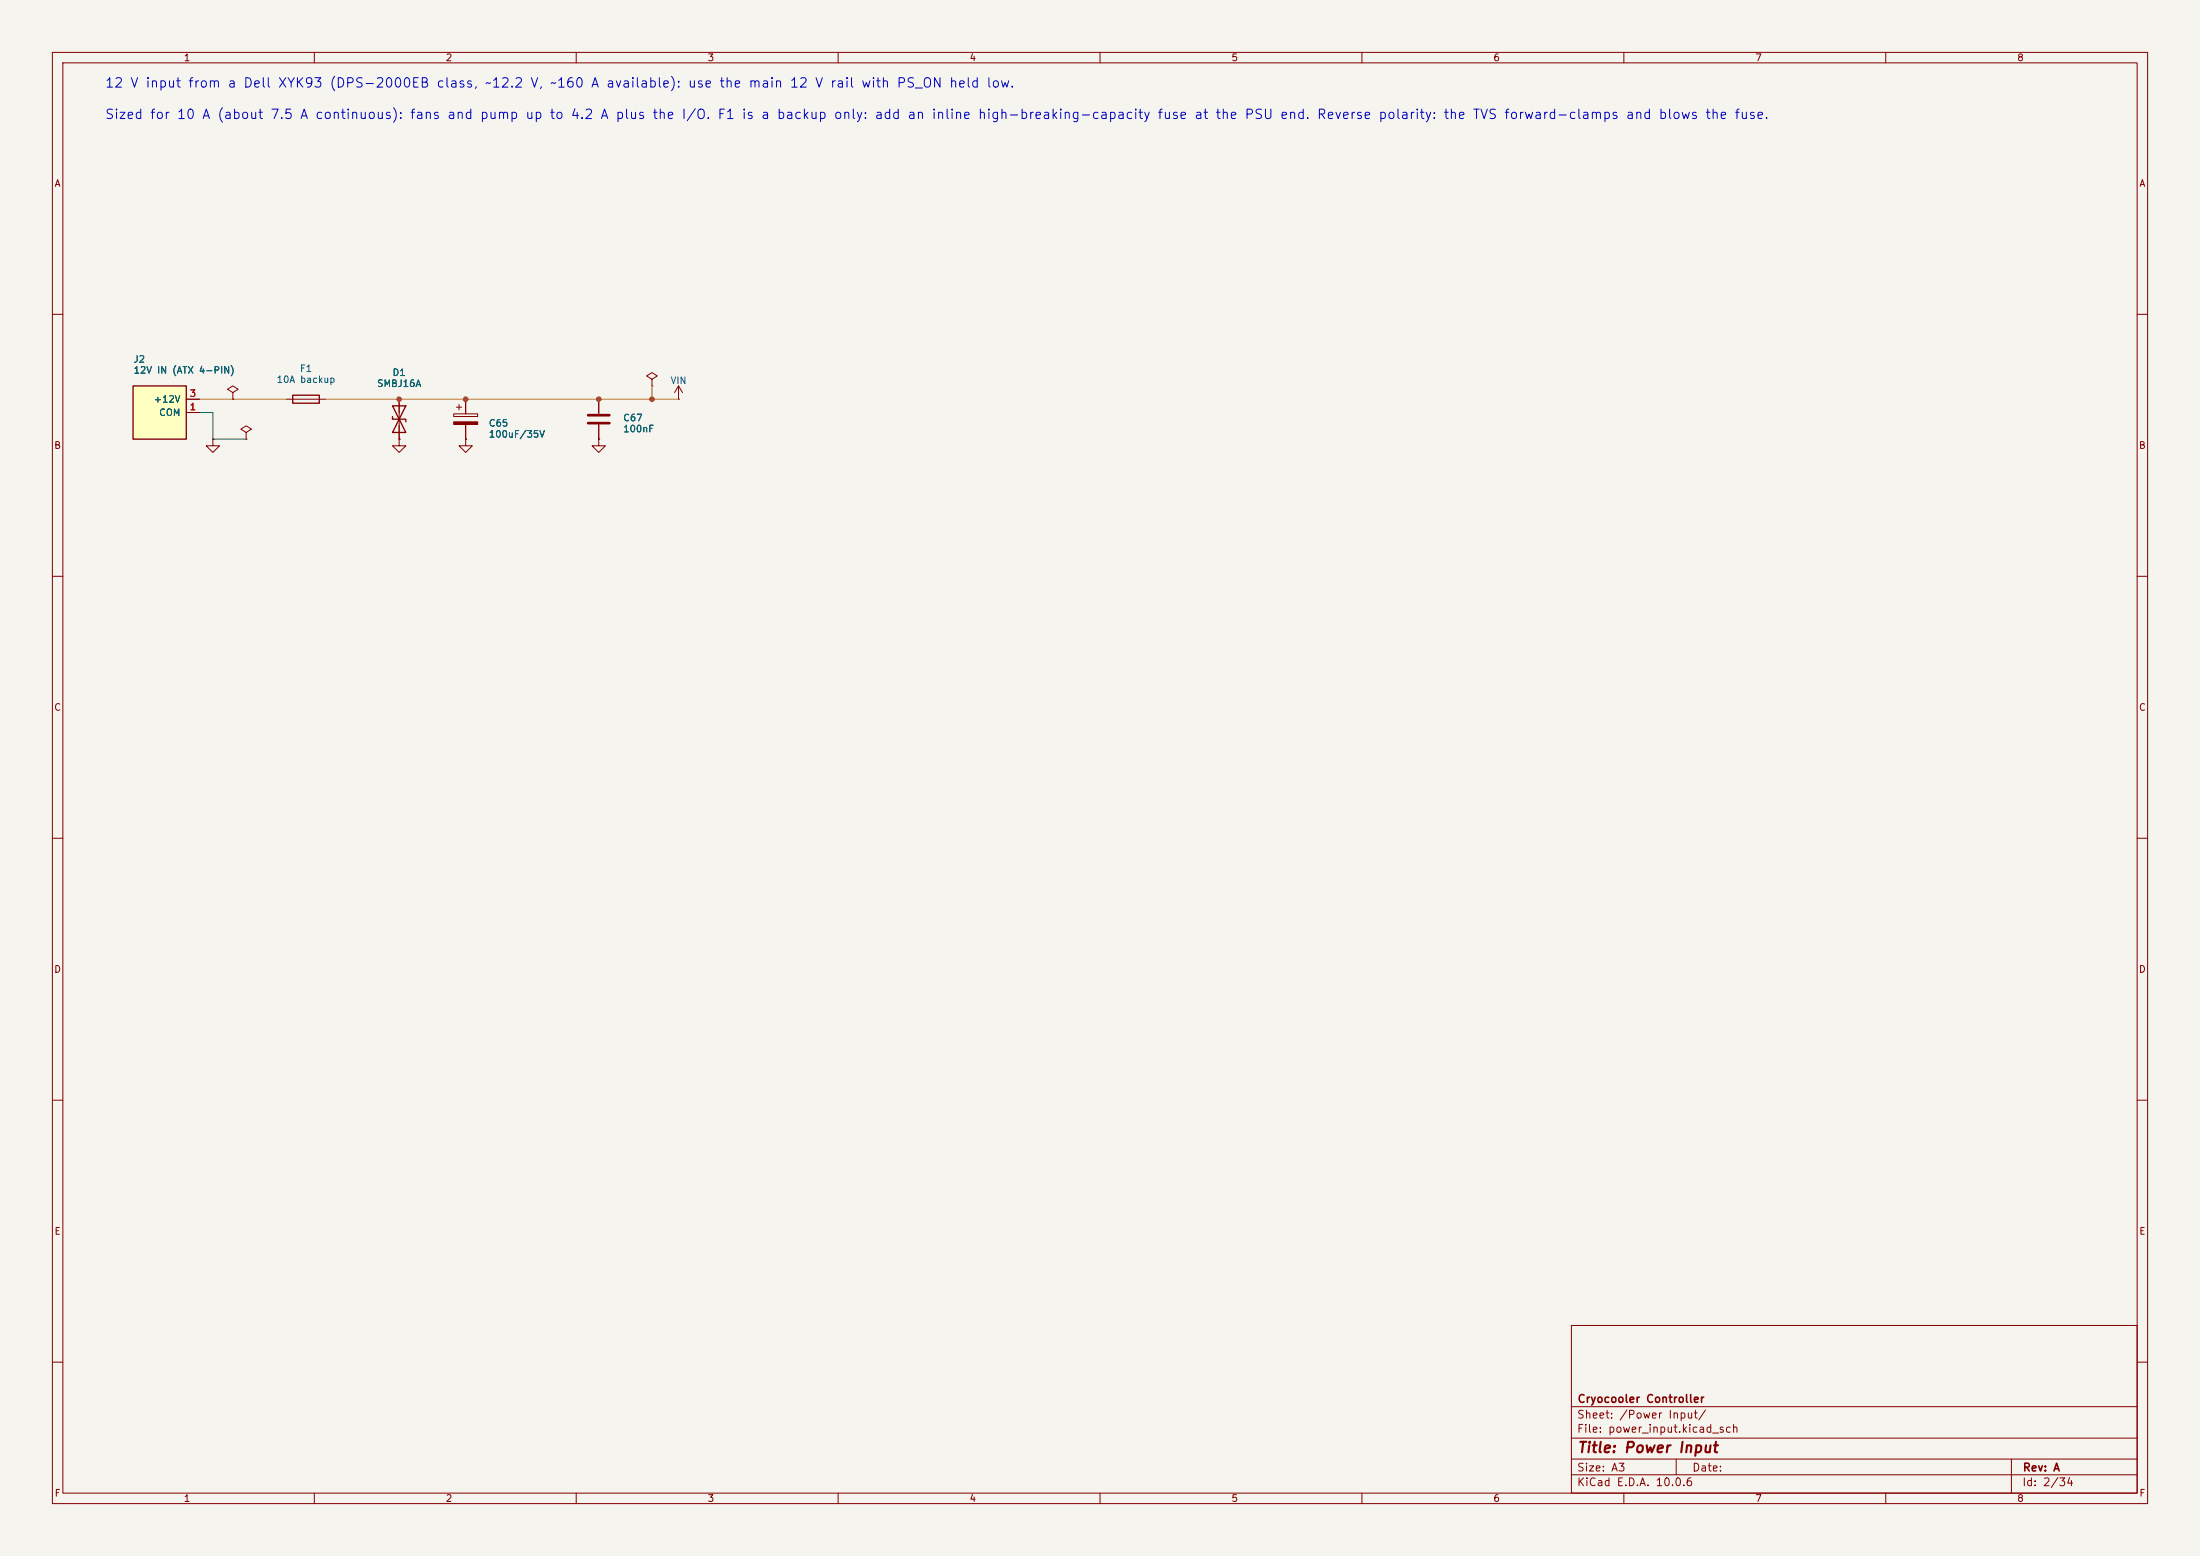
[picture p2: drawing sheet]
<svg xmlns="http://www.w3.org/2000/svg" width="420mm" height="297mm" viewBox="0 0 420 297" stroke-linecap="round" stroke-linejoin="round" font-family="sans-serif">
<path d="M0 0h420v297h-420z" fill="#f5f4ef" stroke="#f5f4ef" stroke-width=".19"/>
<g fill="none" stroke="#840000" stroke-width=".19">
<path d="M10 10h400v277h-400zM12 12h396v273h-396zM60 10v2M110 10v2M160 10v2M210 10v2M260 10v2M310 10v2M360 10v2M10 60h2M44.4 74.9l1.1-.6-1.1-.6-1 .6 1 .6v1.3M44.4 76.2h.1"/>
<path d="M54.6 76.2h7.6M76.2 76.2v7.6M86.6 79h4.6v.5h-4.6zM87.1 77.7h1M87.6 77.2v1M88.9 76.2v2.8M114.3 76.2v2.8M129.5 76.2h.1M129.5 73.7l-.7 1.2M129.5 73.7l.8 1.2M129.5 73.7v2.5M408 60h2"/>
<path d="M47 82.6l1-.7-1-.6-1 .6 1 .7v1.2M47 83.8h.1M76.2 83.8v1.3h1.3l-1.3 1.3-1.3-1.3h1.3M76.2 83.8h.1M88.9 83.8v1.3h1.3l-1.3 1.3-1.3-1.3h1.3M88.9 83.8h.1M88.9 81v2.8M114.3 83.8v1.3h1.3l-1.3 1.3-1.3-1.3h1.3M114.3 83.8h.1M114.3 81v2.8M10 110h2M408 110h2"/>
<path d="M10 160h2M408 160h2M10 210h2M408 210h2M300 253h108v32h-108zM10 260h2M300 278.5h108M300 274.5h108M300 268.5h108M320 278.5v3M384 278.5v6.5M408 260h2"/>
<path d="M60 285v2M110 285v2M160 285v2M210 285v2M260 285v2M300 281.5h108M310 285v2M360 285v2"/>
</g>
<path d="M55.9 75.4h5.1v1.6h-5.1zM74.9 77.5l2.6 5.1h-2.6l2.6-5.1zM74.9 79.5v.5h2.6v.5" fill="none" stroke="#840000" stroke-width=".25"/>
<path d="M112.3 79.2h4M112.3 80.8h4" fill="none" stroke="#840000" stroke-width=".51"/>
<path d="M86.6 80.5h4.6v.5h-4.6z" fill="#840000" stroke="#840000" stroke-width=".19"/>
<path d="M25.4 73.7h10.2v10.1h-10.2z" fill="#ffffc2"/>
<path d="M25.4 73.7h10.2v10.1h-10.2z" fill="none" stroke="#840000" stroke-width=".25"/>
<g fill="none" stroke="#840000" stroke-width=".19">
<path d="M35.6 78.7h2.5M35.6 76.2h2.5M44.4 76.2h.1M76.2 76.2v2.5M88.9 76.2v2.8M114.3 76.2v2.8M124.5 72.4l1-.6-1-.7-1.1 .7 1.1 .6v1.3M124.5 73.7h.1M40.6 83.8v1.3h1.3l-1.3 1.3-1.2-1.3h1.2M40.6 83.8h.1M76.2 83.8h.1M76.2 81.3v2.5"/>
<path d="M88.9 83.8h.1M88.9 81v2.8M114.3 83.8h.1M114.3 81v2.8"/>
</g>
<path d="M38.1 78.7h2.5v5.1h6.4" fill="none" stroke="#009600" stroke-width=".19"/>
<path d="M38.1 76.2h16.5M62.2 76.2h67.3M124.5 73.7v2.5" fill="none" stroke="#af8c00" stroke-width=".19"/>
<g fill="#af8c00" stroke="#af8c00" stroke-width=".19">
<circle cx="124.5" cy="76.2" r=".46"/>
<circle cx="114.3" cy="76.2" r=".46"/>
<circle cx="88.9" cy="76.2" r=".46"/>
<circle cx="76.2" cy="76.2" r=".46"/>
</g>
<text font-size="2" fill="#840000" x="301" y="277.8">Title: Power Input</text>
<g font-size="1.8" fill="#0000c2">
<text x="19.9" y="17.2">12 V input from a Dell XYK93 (DPS-2000EB class, ~12.2 V, ~160 A available): use the main 12 V rail with PS_ON held low.</text>
<text x="19.9" y="23.2">Sized for 10 A (about 7.5 A continuous): fans and pump up to 4.2 A plus the I/O. F1 is a backup only: add an inline high-breaking-capacity fuse at the PSU end. Reverse polarity: the TVS forward-clamps and blows the fuse.</text>
</g>
<g font-size="1.5" fill="#840000">
<text x="301" y="268.1">Cryocooler Controller</text>
<text x="300.9" y="273.8">File: power_input.kicad_sch</text>
<text x="300.9" y="271.1">Sheet: /Power Input/</text>
<text x="300.9" y="281.2">Size: A3</text>
<text x="322.9" y="281.2">Date:</text>
<text x="386" y="281.2">Rev: A</text>
<text x="300.9" y="284">KiCad E.D.A. 10.0.6</text>
<text x="385.9" y="284">Id: 2/34</text>
</g>
<g font-size="1.3" fill="#840000">
<text x="35" y="12">1</text>
<text x="85" y="12">2</text>
<text x="135" y="12">3</text>
<text x="185" y="12">4</text>
<text x="235" y="12">5</text>
<text x="285" y="12">6</text>
<text x="335" y="12">7</text>
<text x="385" y="12">8</text>
<text x="10.3" y="36">A</text>
<text x="408.3" y="36">A</text>
<text x="10.2" y="86">B</text>
<text x="408.2" y="86">B</text>
<text x="10.2" y="136">C</text>
<text x="408.2" y="136">C</text>
<text x="10.2" y="186">D</text>
<text x="408.2" y="186">D</text>
<text x="10.3" y="236">E</text>
<text x="408.3" y="236">E</text>
<text x="10.3" y="286">F</text>
<text x="35" y="287">1</text>
<text x="85" y="287">2</text>
<text x="135" y="287">3</text>
<text x="185" y="287">4</text>
<text x="235" y="287">5</text>
<text x="285" y="287">6</text>
<text x="335" y="287">7</text>
<text x="385" y="287">8</text>
<text x="408.3" y="286">F</text>
</g>
<g font-size="1.3" fill="#006464">
<text x="25.4" y="69.5">J2</text>
<text x="25.4" y="71.6">12V IN (ATX 4-PIN)</text>
<text x="57.1" y="71.3">F1</text>
<text x="29.2" y="77.2">+12V</text>
<text x="52.7" y="73.4">10A backup</text>
<text x="71.9" y="74.2">SMBJ16A</text>
<text x="74.8" y="72.1">D1</text>
<text x="127.9" y="73.6">VIN</text>
<text x="30.3" y="79.7">COM</text>
<text x="93.2" y="81.7">C65</text>
<text x="93.2" y="83.8">100uF/35V</text>
<text x="118.9" y="80.7">C67</text>
<text x="118.9" y="82.8">100nF</text>
</g>
<g font-size="1.3" fill="#a90000">
<text x="36.1" y="76.1">3</text>
<text x="36.1" y="78.6">1</text>
</g>
</svg>
